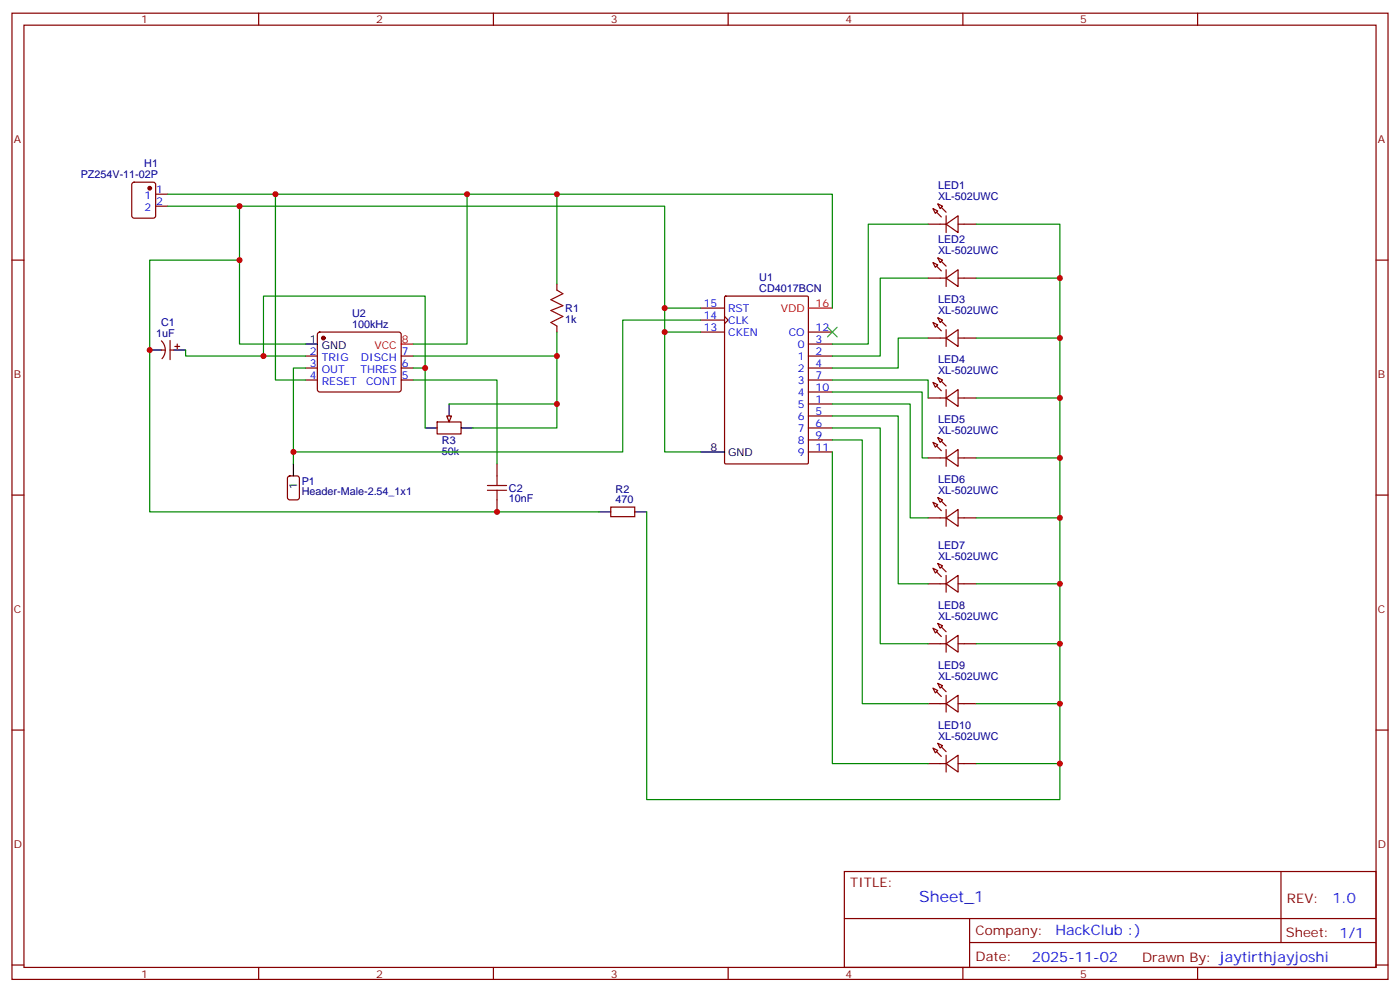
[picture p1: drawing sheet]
<svg xmlns="http://www.w3.org/2000/svg" width="412mm" height="292mm" viewBox="0 0 412 292" stroke-linecap="round" stroke-linejoin="round" font-family="sans-serif">
<g fill="none" stroke="#870000" stroke-width=".35">
<path d="M3.5 3.9h405.4v284.3h-405.4zM7.1 7.4h398.2v277.3h-398.2zM76.2 3.9v3.5M145.3 3.9v3.5M214.5 3.9v3.5M283.6 3.9v3.5M352.8 3.9v3.5M39 53.8l.5-.2h5.7l.6 .5 .1 9.4-.5 .7h-5.9l-.6-.5-.1-9.4zM45.9 57.2h3.5M3.5 76.6h3.6M45.9 60.7h3.5M405.3 76.6h3.6"/>
<path d="M93.7 97.9l.5-.2h23.3l.5 .2 .2 .5-.1 16.5-.6 .5-23.6-.1-.4-.6v-16.3zM164 83.6v1.8M164 96v1.7M206.4 97.7h7M206.4 90.7h7M206.4 94.2h7M213.4 93.1l1.1 1.1-1.1 1M213.5 87.3l.3-.2h24l.3 .2v48.9l-.2 .3h-24.1l-.3-.2zM238.1 97.7h7.1M47.5 100.3a3.8 3.8 0 0 1 .2 5.2M47.6 103h1.1M50.1 100.2v5.6"/>
<path d="M50.1 103h1.1M51.5 102h1.4M52.2 101.2v1.5M90 104.8h3.5M90 108.3h3.5M90 111.8h3.5M118.2 104.8h3.5M118.2 108.3h3.5M118.2 111.8h3.5M238.1 118.9h7.1M238.1 104.8h7.1M238.1 101.2h7.1"/>
<path d="M238.1 108.3h7.1M238.1 111.8h7.1M238.1 115.4h7.1M128.8 124.2h7v3.5h-7zM146.4 136.5v3.6M238.1 122.4h7.1M238.1 125.9h7.1M238.1 129.5h7.1M238.1 133h7.1M3.5 145.7h3.6M84.9 140.3l.5-.2h2.1l.6 .4 .1 5.9-.5 .7h-2.3l-.7-.5v-5.8zM146.4 147.1v3.5"/>
<path d="M179.9 149.2h7.1v2.8h-7.1zM405.3 145.7h3.6M3.5 214.8h3.6M405.3 214.8h3.6M248.7 256.5h156.6v28.2h-156.6zM377.3 256.5v20.9M248.7 270.3h156.5M285.6 277.4h119.6M285.6 270.3v14.1M3.5 284h3.6M76.2 284.7v3.5M145.3 284.7v3.5"/>
<path d="M214.5 284.7v3.5M283.6 284.7v3.5M352.8 284.7v3.5M405.3 284h3.6"/>
</g>
<path d="M44.1 103h3.5M51.2 103h3.5M90 101.2h3.5M132.3 118.9v3.5M86.4 136.5v3.6M125.2 125.9h3.6M135.8 125.9h3.5M206.4 133h7M176.4 150.6h3.5M187 150.6h3.5" fill="none" stroke="#000" stroke-width=".35"/>
<path d="M238.1 90.7h7.1M118.2 101.2h3.5" fill="none" stroke="#f00" stroke-width=".35"/>
<g fill="#870000" stroke="#870000" stroke-width=".35">
<circle cx="95.2" cy="99.5" r=".53"/>
<circle cx="44.1" cy="55.4" r=".53"/>
</g>
<path d="M164 85.4l1.8 1-3.5 1.8 3.5 1.8-3.5 1.4 3.5 1.7-3.5 1.8 1.7 1.1M143.6 144.3h5.6M143.6 142.9h5.6M146.4 140.1v2.8M146.4 144.3v2.8" fill="none" stroke="#a10000" stroke-width=".35"/>
<path d="M131.6 122.4h1.4l-.7 1.8z" fill="#f0f0f0" stroke="#870000" stroke-width=".35"/>
<g fill="none" stroke="#870000" stroke-width=".35">
<path d="M276.2 60l1.4 .7-.7 .7zM273.4 66h5.3M274.8 61.4l1.4 .7-.7 .7zM274.8 77.3l1.4 .7-.7 .7zM276.2 75.8l1.4 .8-.7 .7zM278.7 66l3.5-2.5v4.9zM278.7 63.5v4.9M278.7 79.4v4.9M282.2 66h5.3M273.4 81.8h5.3M273.4 99.5h5.3M274.8 94.9l1.4 .7-.7 .7z"/>
<path d="M276.2 93.5l1.4 .7-.7 .7zM278.7 81.8l3.5-2.4v4.9zM278.7 99.5l3.5-2.5v5zM278.7 97v5M282.2 81.8h5.3M282.2 99.5h5.3M273.4 117.1h5.3M274.8 112.5l1.4 .7-.7 .7zM276.2 111.1l1.4 .7-.7 .7zM278.7 117.1l3.5-2.4v4.9zM278.7 114.7v4.9M282.2 117.1h5.3"/>
<path d="M273.4 134.8h5.3M274.8 130.2l1.4 .7-.7 .7zM276.2 128.8l1.4 .7-.7 .7zM278.7 134.8l3.5-2.5v4.9zM278.7 132.3v4.9M282.2 134.8h5.3M273.4 152.4h5.3M274.8 147.8l1.4 .7-.7 .7zM276.2 146.4l1.4 .7-.7 .7zM278.7 152.4l3.5-2.5v5zM278.7 149.9v5M282.2 152.4h5.3"/>
<path d="M273.4 171.8h5.3M274.8 167.2l1.4 .7-.7 .7zM276.2 165.8l1.4 .7-.7 .7zM278.7 171.8l3.5-2.5v5zM278.7 169.3v5M282.2 171.8h5.3M273.4 189.4h5.3M274.8 184.9l1.4 .7-.7 .7zM276.2 183.4l1.4 .7-.7 .8zM278.7 189.4l3.5-2.4v4.9zM278.7 187v4.9M282.2 189.4h5.3"/>
<path d="M273.4 207.1h5.3M274.8 202.5l1.4 .7-.7 .7zM276.2 201.1l1.4 .7-.7 .7zM276.2 218.7l1.4 .7-.7 .7zM278.7 207.1l3.5-2.5v4.9zM278.7 204.6v4.9M282.2 207.1h5.3M273.4 224.7h5.3M274.8 220.1l1.4 .7-.7 .7zM278.7 224.7l3.5-2.5v5zM278.7 222.2v5M282.2 224.7h5.3"/>
</g>
<g fill="#870000" stroke="#870000" stroke-width=".35">
<path d="M275.9 62.4l1.4 1.5z"/>
<path d="M277.3 61l1.4 1.4z"/>
<path d="M275.9 78.3l1.4 1.4z"/>
<path d="M277.3 76.9l1.4 1.4z"/>
<path d="M275.9 96l1.4 1.4z"/>
<path d="M277.3 94.5l1.4 1.5z"/>
<path d="M275.9 113.6l1.4 1.4z"/>
<path d="M277.3 112.2l1.4 1.4z"/>
<path d="M275.9 131.2l1.4 1.4z"/>
<path d="M277.3 129.8l1.4 1.4z"/>
<path d="M275.9 148.9l1.4 1.4z"/>
<path d="M277.3 147.5l1.4 1.4z"/>
<path d="M275.9 168.3l1.4 1.4z"/>
<path d="M277.3 166.9l1.4 1.4z"/>
<path d="M275.9 185.9l1.4 1.4z"/>
<path d="M277.3 184.5l1.4 1.4z"/>
<path d="M275.9 203.6l1.4 1.4z"/>
<path d="M277.3 202.1l1.4 1.5z"/>
<path d="M275.9 221.2l1.4 1.4z"/>
<path d="M277.3 219.8l1.4 1.4z"/>
</g>
<g fill="none" stroke="#008700" stroke-width=".35">
<path d="M49.4 57.2h195.8v33.5M81.1 57.2v54.6h8.9M137.6 57.2v44h-15.9M164 57.2v26.4M49.4 60.7h146.4v72.3h10.6M70.6 76.6h-26.5v74h132.3M70.6 60.7v40.5h19.4M273.4 66h-17.6v35.2h-10.6M287.5 66h24.7v158.7h-24.7M164 97.7v28.2h-24.7M195.8 97.7h10.6M195.8 90.7h10.6"/>
<path d="M206.4 94.2h-23v38.8h-97v3.5M273.4 81.8h-14.1v23h-14.1M273.4 99.5h-8.8v8.8h-19.4M287.5 99.5h24.7M287.5 81.8h24.7M54.7 103v1.8h35.3M77.6 104.8v-17.7h47.6v21.2M90 108.3h-3.6v24.7M121.7 111.8h24.7v24.7M121.7 108.3h3.5v17.6M121.7 104.8h42.3M132.3 118.9h31.7"/>
<path d="M245.2 111.8h28.2v5.3M245.2 115.4h26.4v19.4h1.8M245.2 118.9h22.9v33.5h5.3M287.5 117.1h24.7M245.2 122.4h19.4v49.4h8.8M245.2 125.9h14.1v63.5h14.1M245.2 129.5h8.8v77.6h19.4M245.2 133v91.7h28.2M287.5 134.8h24.7M190.5 150.6v84.7h121.7v-10.6M287.5 152.4h24.7M287.5 171.8h24.7"/>
<path d="M287.5 189.4h24.7M287.5 207.1h24.7"/>
</g>
<path d="M243.8 96.3l2.8 2.8M246.6 96.3l-2.8 2.8" fill="none" stroke="#3c3" stroke-width=".35"/>
<g fill="#c00">
<circle cx="312.2" cy="207.1" r=".88"/>
<circle cx="312.2" cy="189.4" r=".88"/>
<circle cx="312.2" cy="171.8" r=".88"/>
<circle cx="312.2" cy="152.4" r=".88"/>
<circle cx="312.2" cy="134.8" r=".88"/>
<circle cx="312.2" cy="117.1" r=".88"/>
<circle cx="312.2" cy="99.5" r=".88"/>
<circle cx="312.2" cy="81.8" r=".88"/>
<circle cx="312.2" cy="224.7" r=".88"/>
<circle cx="146.4" cy="150.6" r=".88"/>
<circle cx="195.8" cy="97.7" r=".88"/>
<circle cx="195.8" cy="90.7" r=".88"/>
<circle cx="86.4" cy="133" r=".88"/>
<circle cx="164" cy="57.1" r=".88"/>
<circle cx="164" cy="118.9" r=".88"/>
<circle cx="137.6" cy="57.1" r=".88"/>
<circle cx="81.1" cy="57.1" r=".88"/>
<circle cx="70.6" cy="60.7" r=".88"/>
<circle cx="70.6" cy="76.6" r=".88"/>
<circle cx="44.1" cy="103" r=".88"/>
<circle cx="164" cy="104.8" r=".88"/>
<circle cx="125.2" cy="108.3" r=".88"/>
<circle cx="77.6" cy="104.8" r=".88"/>
</g>
<text font-size="4.6" fill="#00f" x="270.8" y="265.5">Sheet_1</text>
<g font-size="4.2" fill="#00f">
<text x="392.5" y="265.7">1.0</text>
<text x="310.9" y="275.3">HackClub :)</text>
<text x="304" y="283.1">2025-11-02</text>
</g>
<g font-size="3.9" fill="#800">
<text x="250.5" y="261.1">TITLE:</text>
<text x="379.1" y="265.7">REV:</text>
<text x="287.4" y="275.3">Company:</text>
<text x="378.7" y="275.9">Sheet: 1/1</text>
<text x="287.4" y="282.9">Date:</text>
<text x="336.4" y="283">Drawn By: jaytirthjayjoshi</text>
</g>
<g font-size="3.2" fill="#800">
<text x="41.6" y="6.9">1</text>
<text x="110.8" y="6.9">2</text>
<text x="179.9" y="6.9">3</text>
<text x="249.1" y="6.9">4</text>
<text x="318.2" y="6.9">5</text>
<text x="4.1" y="42">A</text>
<text x="405.9" y="42">A</text>
<text x="4.1" y="111.1">B</text>
<text x="405.9" y="111.1">B</text>
<text x="4.1" y="180.3">C</text>
<text x="405.9" y="180.3">C</text>
<text x="4.1" y="249.4">D</text>
<text x="405.9" y="249.4">D</text>
<text x="41.6" y="287.7">1</text>
<text x="110.8" y="287.7">2</text>
<text x="179.9" y="287.7">3</text>
<text x="249.1" y="287.7">4</text>
<text x="318.2" y="287.7">5</text>
</g>
<g font-size="3.2" fill="#000080">
<text x="23.8" y="52.5">PZ254V-11-02P</text>
<text x="42.5" y="49.3">H1</text>
<text x="276.3" y="58.9">XL-502UWC</text>
<text x="276.3" y="55.7">LED1</text>
<text x="276.3" y="71.6">LED2</text>
<text x="276.3" y="74.8">XL-502UWC</text>
<text x="223.7" y="82.8">U1</text>
<text x="223.7" y="86">CD4017BCN</text>
<text x="276.3" y="89.3">LED3</text>
<text x="47.4" y="96">C1</text>
<text x="103.7" y="93.4">U2</text>
<text x="166.5" y="95">1k</text>
<text x="166.5" y="91.8">R1</text>
<text x="276.3" y="92.4">XL-502UWC</text>
<text x="46" y="99.1">1uF</text>
<text x="103.7" y="96.6">100kHz</text>
<text x="276.3" y="106.9">LED4</text>
<text x="276.3" y="110.1">XL-502UWC</text>
<text x="276.3" y="124.5">LED5</text>
<text x="130.2" y="130.6">R3</text>
<text x="276.3" y="127.7">XL-502UWC</text>
<text x="130.2" y="133.8">50k</text>
<text x="88.9" y="142.6">P1</text>
<text x="276.3" y="142.2">LED6</text>
<text x="88.9" y="145.8">Header-Male-2.54_1x1</text>
<text x="149.9" y="147.9">10nF</text>
<text x="149.9" y="144.7">C2</text>
<text x="181.3" y="148.2">470</text>
<text x="181.3" y="145">R2</text>
<text x="276.3" y="145.3">XL-502UWC</text>
<text x="276.3" y="161.6">LED7</text>
<text x="276.3" y="164.7">XL-502UWC</text>
<text x="276.3" y="179.2">LED8</text>
<text x="276.3" y="182.4">XL-502UWC</text>
<text x="276.3" y="196.8">LED9</text>
<text x="276.3" y="200">XL-502UWC</text>
<text x="276.3" y="214.5">LED10</text>
<text x="276.3" y="217.7">XL-502UWC</text>
</g>
<g font-size="3.2" fill="#00f">
<text x="42.5" y="58.6">1</text>
<text x="46" y="56.8">1</text>
<text x="42.5" y="62.1">2</text>
<text x="46" y="60.3">2</text>
<text x="207.3" y="90.3">15</text>
<text x="207.3" y="93.8">14</text>
<text x="214.5" y="91.7">RST</text>
<text x="214.5" y="95.2">CLK</text>
<text x="207.3" y="97.4">13</text>
<text x="214.5" y="98.8">CKEN</text>
<text x="232.4" y="98.8">CO</text>
<text x="240.2" y="100.9">3</text>
<text x="240.2" y="97.4">12</text>
<text x="91.3" y="104.4">2</text>
<text x="91.3" y="107.9">3</text>
<text x="94.8" y="106.2">TRIG</text>
<text x="106.3" y="106.2">DISCH</text>
<text x="118.4" y="107.9">6</text>
<text x="118.4" y="104.4">7</text>
<text x="235" y="105.8">1</text>
<text x="235" y="102.3">0</text>
<text x="240.2" y="104.4">2</text>
<text x="240.2" y="107.9">4</text>
<text x="91.3" y="111.5">4</text>
<text x="94.8" y="109.7">OUT</text>
<text x="94.8" y="113.2">RESET</text>
<text x="106.2" y="109.7">THRES</text>
<text x="107.8" y="113.2">CONT</text>
<text x="118.4" y="111.5">5</text>
<text x="235" y="109.4">2</text>
<text x="235" y="112.9">3</text>
<text x="240.2" y="111.5">7</text>
<text x="235" y="119.9">5</text>
<text x="235" y="116.4">4</text>
<text x="240.2" y="118.5">1</text>
<text x="240.2" y="115">10</text>
<text x="235" y="123.5">6</text>
<text x="240.2" y="122.1">5</text>
<text x="240.2" y="125.6">6</text>
<text x="235" y="127">7</text>
<text x="235" y="130.5">8</text>
<text x="240.2" y="129.1">9</text>
<text x="235" y="134.1">9</text>
<text x="240.2" y="132.6">11</text>
</g>
<g font-size="3.2" fill="#f00">
<text x="230" y="91.7">VDD</text>
<text x="240.2" y="90.3">16</text>
<text x="118.4" y="100.9">8</text>
<text x="110.3" y="102.7">VCC</text>
</g>
<g font-size="3.2">
<text x="91.3" y="100.9">1</text>
<text x="94.8" y="102.7">GND</text>
<text x="209.3" y="132.6">8</text>
<text x="214.5" y="134.1">GND</text>
<text x="87.5" y="143.8" transform="rotate(-90 87.5 143.8)">1</text>
</g>
</svg>
